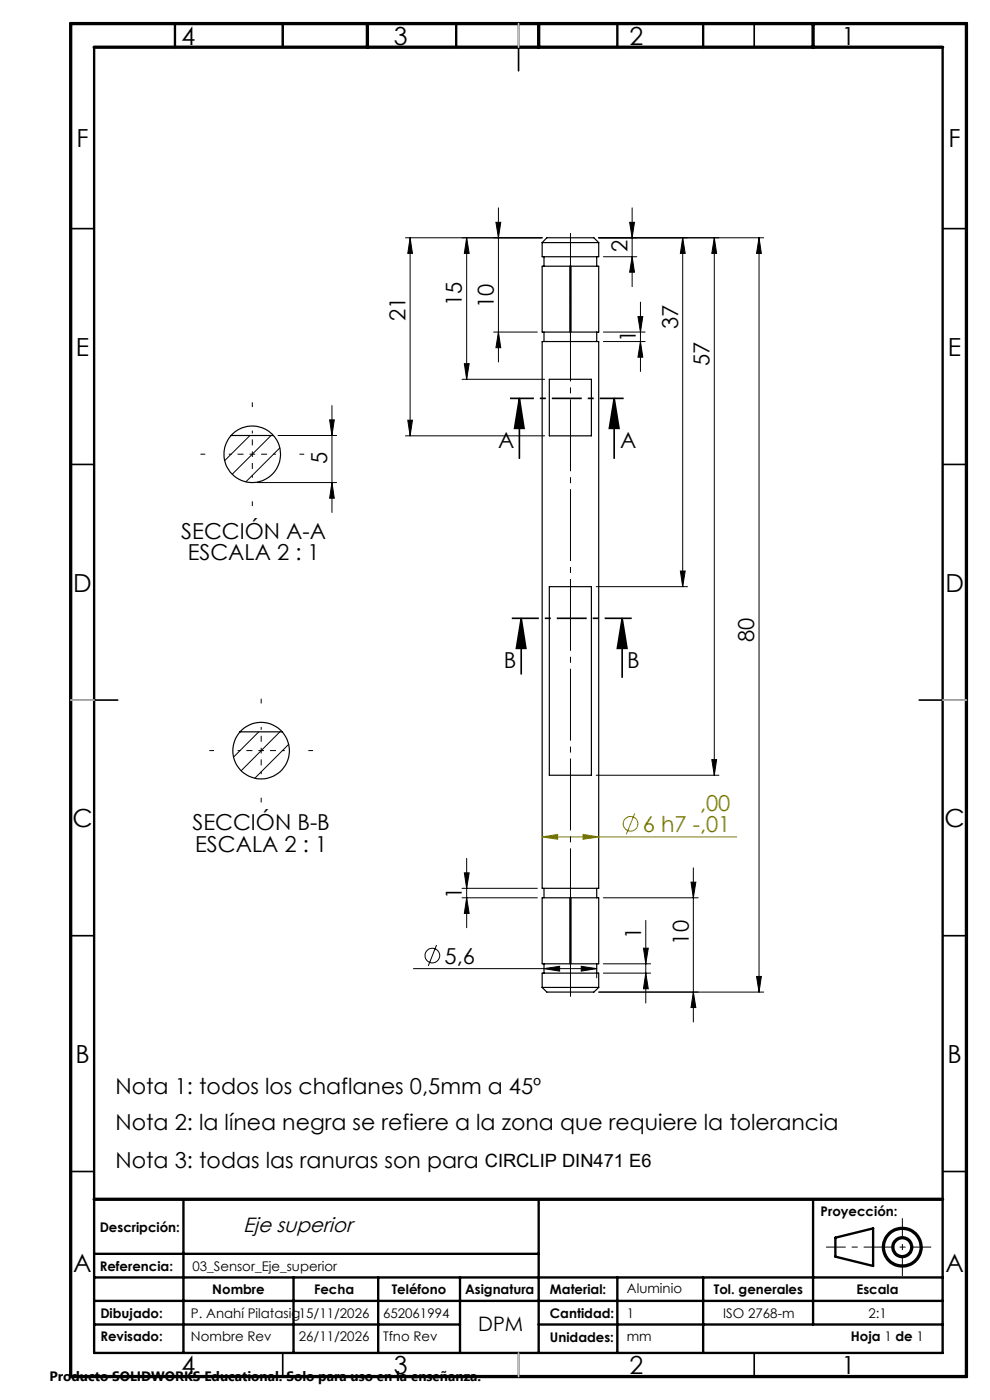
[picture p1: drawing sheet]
<svg xmlns="http://www.w3.org/2000/svg" width="210mm" height="297mm" viewBox="0 0 210 297" stroke-linecap="round" stroke-linejoin="round" font-family="sans-serif">
<g fill="none" stroke="#000" stroke-width=".25">
<path d="M115 51.5v3h12v-3M115 51.5h12M115 56.5h12v13.9h-12zM115 51.5l1-1.1h10l1 1.1M115.4 54.5v2M126.6 54.5v2M115 72.5h12v116h-12zM115.4 70.4v2.1M126.6 70.4v2.1M49 92.4a6 6 0 0 0 .3 8.3 6 6 0 0 0 8.4 0 6 6 0 0 0 .3-8.3M49 92.4a6 6 0 0 1 9 0M49 92.4h9"/>
<path d="M116.5 80.5h8.9v12h-8.9zM116.5 124.5h8.9v40h-8.9zM50.9 155.3a6 6 0 0 0 .3 8.3 6 6 0 0 0 8.3 0 6 6 0 0 0 .4-8.3M50.9 155.3a6 6 0 0 1 9 0M50.9 155.3h9M115 190.5h12v14h-12zM115.4 188.5v2M126.6 188.5v2M115 209.5h12M115 209.5l1 1h10l1-1M115 209.5v-3.1h12v3.1M115.4 204.5v1.9"/>
<path d="M126.6 204.5v1.9"/>
</g>
<g fill="none" stroke="#000" stroke-width=".21">
<path d="M98 50.4h17M99 50.4l.5 3.4h-1zM99 50.4v30.1M127 50.4h35M128 54.5h7.1M133.6 47.2h1l-.5 3.2zM134.1 54.5l.5 3.2h-1zM134.1 44.1v16.7M144.8 50.4l.5 3.4h-1zM144.8 50.4v74.1M151.5 50.4l.5 3.4h-1zM151.5 50.4v114.1"/>
<path d="M161 50.4l.5 3.4h-1zM161 50.4v160.1M98.5 77.1h1l-.5 3.4zM53 92.4l-5.3 5.3M57.5 92.4l-8.3 8.2M59.3 95l-7.2 7.2M98 80.5h17.5M126.5 124.5h19.3M144.3 121.1h1l-.5 3.4zM54.9 155.3l-5.4 5.3M59.4 155.3l-8.2 8.2M61.2 157.9l-7.2 7.2"/>
<path d="M126.5 164.5h26M151 161.1h1l-.5 3.4zM87.7 205.5h38.9M92.6 200.5l-1.8 4.4M115.4 205.5l3.3-.5v1zM123.3 205l3.3 .5-3.3 .5zM126.6 206.5v1M127 210.5h35M160.5 207.1h1l-.5 3.4z"/>
<circle cx="91.7" cy="202.7" r="1.56"/>
</g>
<g fill="none" stroke="#000" stroke-width=".7" stroke-linecap="butt">
<circle cx="191.4" cy="264.6" r="4"/>
<circle cx="191.4" cy="264.6" r="2"/>
</g>
<path d="M121 56.4v14" fill="none" stroke="#000" stroke-width=".21" stroke-dasharray="6.3 1.3 1.3 1.3" stroke-dashoffset="1.3" stroke-linecap="butt"/>
<path d="M197.5 264.6h-22.3" fill="none" stroke="#000" stroke-width=".21" stroke-dasharray="6.3 1.3 1.3 1.3" stroke-dashoffset="2.2" stroke-linecap="butt"/>
<path d="M191.4 258.4v12.3" fill="none" stroke="#000" stroke-width=".21" stroke-dasharray="6.3 1.3 1.3 1.3" stroke-dashoffset="2.1" stroke-linecap="butt"/>
<g fill="none" stroke="#000" stroke-width=".35">
<path d="M60 5v5M110 5v10M160 5v5M15 48.5h5M200 48.5h5M15 98.5h5M200 98.5h5M15 148.5h10M195 148.5h10M15 198.5h5M200 198.5h5M15 248.5h5"/>
<path d="M200 248.5h5M60 287v5M110 287v5M160 287v5"/>
</g>
<g fill="none" stroke="#000" stroke-width=".5">
<path d="M20 10v277h180v-277M37.1 5v5M60 5v5M96.8 5v5M131 5v5M149.2 5v5M121 56.5v13.9M38.9 254.4v32.6M114.3 254.4v32.6M172.5 254.4v26.6M20 266h94.3M20 271h180"/>
<path d="M20 276h180M62.3 271v16M80.2 271v16M97.6 271v16M131 271v16M149.2 271v16M177.2 262.6l8-2v8l-8-2zM20 281h77.6M114.3 281h85.7"/>
</g>
<path d="M15 5h190v287h-190zM20 10h180M77.9 5v5M114.3 5v5M172.5 5v5M20 254.4h180" fill="none" stroke="#000" stroke-width=".7"/>
<path d="M110 5v5M15 148.5h5M200 148.5h5M110 287v5" fill="none" stroke="#c0c0c0" stroke-width=".35"/>
<path d="M99 50.4l.5 3.4h-1zM133.6 47.2h1l-.5 3.2zM134.1 54.5l.5 3.2h-1zM144.8 50.4l.5 3.4h-1zM151.5 50.4l.5 3.4h-1zM161 50.4l.5 3.4h-1zM98.5 77.1h1l-.5 3.4zM144.3 121.1h1l-.5 3.4zM151 161.1h1l-.5 3.4zM115.4 205.5l3.3-.5v1zM123.3 205l3.3 .5-3.3 .5zM160.5 207.1h1l-.5 3.4z" fill="#000"/>
<g fill="none" stroke="#808000" stroke-width=".21">
<path d="M115 177.5l3.3-.5v1zM115 177.5h41.2M134.7 172.5l-1.8 4.5"/>
<circle cx="133.8" cy="174.8" r="1.56"/>
</g>
<path d="M115 177.5l3.3-.5v1z" fill="#808000"/>
<path d="M123.7 177l3.3 .5-3.3 .5z" fill="none" stroke="#808000" stroke-width=".21"/>
<path d="M123.7 177l3.3 .5-3.3 .5z" fill="#808000"/>
<g fill="none" stroke="#000" stroke-width=".21">
<path d="M86 50.4h29M87 50.4l.5 3.4h-1zM87 50.4v42.1M105.2 47.2h1l-.5 3.2zM105.7 44.1v32.7M104.7 70.4h9.3M105.7 70.4l.5 3.4h-1zM128 70.4h8.8M128 72.5h8.8M135.3 67.2h1l-.4 3.2zM135.9 72.5l.4 3.3h-1zM135.9 64.1v14.7"/>
<path d="M59 92.4h12.4M69.9 89.1h1l-.5 3.3zM70.4 86v22.7M86 92.5h29.5M86.5 89.1h1l-.5 3.4zM54.5 102.4h16.9M70.4 102.4l.5 3.3h-1zM98 190.5h16M98 188.5h16M98.5 185.2h1l-.5 3.3zM99 190.5l.5 3.3h-1zM99 182.1v14.7"/>
<path d="M128 190.5h20.1M137 195.3v17.5M146.6 187.1h1l-.5 3.4zM147.1 184.1v32.7M127 210.5h21.1M128 204.5h10M128 206.4h10M136.5 201.2h1l-.5 3.3zM137 206.4l.5 3.4h-1zM147.1 210.5l.5 3.2h-1z"/>
</g>
<g fill="#000">
<path d="M87 50.4l.5 3.4h-1zM105.2 47.2h1l-.5 3.2zM105.7 70.4l.5 3.4h-1zM135.3 67.2h1l-.4 3.2zM135.9 72.5l.4 3.3h-1zM69.9 89.1h1l-.5 3.3zM86.5 89.1h1l-.5 3.4zM110.2 84.5l1 6.4h-2.1zM130.3 84.5l1 6.4h-2zM70.4 102.4l.5 3.3h-1zM110.6 131.2l.9 6.3h-2zM132 131.2l1 6.3h-2z"/>
<path d="M98.5 185.2h1l-.5 3.3zM99 190.5l.5 3.3h-1zM146.6 187.1h1l-.5 3.4zM136.5 201.2h1l-.5 3.3zM137 206.4l.5 3.4h-1zM147.1 210.5l.5 3.2h-1z"/>
</g>
<path d="M110.2 84.5l1 6.4h-2.1zM110.2 84.5v12.7M130.3 84.5l1 6.4h-2zM130.3 84.5v12.7M110.6 131.2l.9 6.3h-2zM110.6 131.2v11.8M132 131.2l1 6.3h-2zM132 131.2v12.5" fill="none" stroke="#000" stroke-width=".35"/>
<path d="M121 56.5v14.3" fill="none" stroke="#000" stroke-width=".21" stroke-dasharray="6.3 1.3 1.3 1.3" stroke-dashoffset="1.1" stroke-linecap="butt"/>
<path d="M121 70.8v1.6" fill="none" stroke="#000" stroke-width=".21" stroke-dasharray="6.3 1.3 1.3 1.3" stroke-linecap="butt"/>
<path d="M121 72.4v-15.9" fill="none" stroke="#000" stroke-width=".21" stroke-dasharray="6.3 1.3 1.3 1.3" stroke-dashoffset=".3" stroke-linecap="butt"/>
<path d="M121 56.5v13.9M121 190.4v14" fill="none" stroke="#000" stroke-width=".21" stroke-dasharray="6.3 1.3 1.3 1.3" stroke-dashoffset="1.3" stroke-linecap="butt"/>
<path d="M121 190.5v13.9" fill="none" stroke="#000" stroke-width=".5"/>
<path d="M134 131.2h-25.4" fill="none" stroke="#000" stroke-width=".35" stroke-dasharray="6.3 1.3 1.3 1.3" stroke-dashoffset=".6" stroke-linecap="butt"/>
<path d="M121 49.4v162" fill="none" stroke="#000" stroke-width=".21" stroke-dasharray="15.2 1.3 1.3 1.3" stroke-dashoffset="2.8" stroke-linecap="butt"/>
<path d="M53.5 96.4v-5M53.5 96.4h-5M53.5 96.4v5M53.5 96.4h5M55.4 159.2v-5M55.4 159.2h-5M55.4 159.2v5M55.4 159.2h5" fill="none" stroke="#000" stroke-width=".21" stroke-dasharray="15.2 1.3 1.3 1.3" stroke-dashoffset="14.6" stroke-linecap="butt"/>
<path d="M43.5 96.4h-1M53.5 86.4v-1M63.5 96.4h1M53.5 106.4v1M45.4 159.2h-1M55.4 149.2v-1M65.4 159.2h1M55.4 169.2v1" fill="none" stroke="#000" stroke-width=".21" stroke-dasharray="15.2 1.3 1.3 1.3" stroke-linecap="butt"/>
<path d="M132.3 84.5h-24.1" fill="none" stroke="#000" stroke-width=".35" stroke-dasharray="6.3 1.3 1.3 1.3" stroke-dashoffset="1.3" stroke-linecap="butt"/>
<g font-size="5.3">
<text x="38.5" y="9.5">4</text>
<text x="83.5" y="9.5">3</text>
<text x="133.5" y="9.5">2</text>
<text x="178.5" y="9.5">1</text>
<text x="16.2" y="31.3">F</text>
<text x="201.2" y="31.3">F</text>
<text x="16.1" y="75.5">E</text>
<text x="201.1" y="75.5">E</text>
<text x="15.5" y="125.5">D</text>
<text x="200.5" y="125.5">D</text>
<text x="15.4" y="175.5">C</text>
<text x="200.4" y="175.5">C</text>
<text x="16" y="225.5">B</text>
<text x="201" y="225.5">B</text>
<text x="15.5" y="269.8">A</text>
<text x="200.5" y="269.8">A</text>
<text x="38.5" y="291.5">4</text>
<text x="83.5" y="291.5">3</text>
<text x="133.5" y="291.5">2</text>
<text x="178.5" y="291.5">1</text>
</g>
<g font-size="4.7">
<text x="133.1" y="53.5" transform="rotate(-90 133.1 53.5)">2</text>
<text x="98" y="64.9" transform="rotate(-90 98 64.9)">15</text>
<text x="104.7" y="65.3" transform="rotate(-90 104.7 65.3)">10</text>
<text x="86" y="68.1" transform="rotate(-90 86 68.1)">21</text>
<text x="143.8" y="69.8" transform="rotate(-90 143.8 69.8)">37</text>
<text x="134.8" y="72.6" transform="rotate(-90 134.8 72.6)">1</text>
<text x="150.5" y="77.7" transform="rotate(-90 150.5 77.7)">57</text>
<text x="105.7" y="95.1">A</text>
<text x="131.6" y="95.1">A</text>
<text x="69.4" y="98.4" transform="rotate(-90 69.4 98.4)">5</text>
<text x="38.5" y="114.3">SECCIÓN A-A</text>
<text x="39.8" y="118.8">ESCALA 2 : 1</text>
<text x="160" y="136.2" transform="rotate(-90 160 136.2)">80</text>
<text x="106.9" y="141.7">B</text>
<text x="133" y="141.7">B</text>
<text x="40.8" y="176.1">SECCIÓN B-B</text>
<text x="41.4" y="180.7">ESCALA 2 : 1</text>
<text x="98" y="190.7" transform="rotate(-90 98 190.7)">1</text>
<text x="136" y="199.1" transform="rotate(-90 136 199.1)">1</text>
<text x="146.1" y="200.4" transform="rotate(-90 146.1 200.4)">10</text>
<text x="94.3" y="204.4">5,6</text>
<text x="24.5" y="232">Nota 1: todos los chaflanes 0,5mm a 45º</text>
<text x="24.5" y="239.7">Nota 2: la línea negra se refiere a la zona que requiere la tolerancia</text>
<text x="24.5" y="247.7">Nota 3: todas las ranuras son para</text>
</g>
<g font-size="4.7" fill="#808000">
<text x="148.5" y="172">,00</text>
<text x="136.3" y="176.5">6 h7 -,01</text>
</g>
<text font-size="4.4" x="51.6" y="261.3">Eje superior</text>
<text font-size="4.2" x="101.4" y="282.3">DPM</text>
<text font-size="3.9" x="102.8" y="247.7">CIRCLIP DIN471 E6</text>
<text font-size="2.9" x="10.5" y="292.9">Producto SOLIDWORKS Educational. Solo para uso en la enseñanza.</text>
<g font-size="2.8">
<text x="21.1" y="261.3">Descripción:</text>
<text x="174.1" y="258">Proyección:</text>
<text x="21.1" y="269.7">Referencia:</text>
<text x="40.8" y="269.7">03_Sensor_Eje_superior</text>
<text x="45" y="274.5">Nombre</text>
<text x="66.6" y="274.5">Fecha</text>
<text x="83.1" y="274.5">Teléfono</text>
<text x="98.6" y="274.5">Asignatura</text>
<text x="116.7" y="274.5">Material:</text>
<text x="133" y="274.4">Aluminio</text>
<text x="151.4" y="274.5">Tol. generales</text>
<text x="181.7" y="274.5">Escala</text>
<text x="21.3" y="279.7">Dibujado:</text>
<text x="40.5" y="279.7">P. Anahí Pilatasig15/11/2026</text>
<text x="81.3" y="279.7">652061994</text>
<text x="116.7" y="279.7">Cantidad:</text>
<text x="133" y="279.6">1</text>
<text x="153.4" y="279.7">ISO 2768-m</text>
<text x="184.2" y="279.7">2:1</text>
<text x="21.3" y="284.6">Revisado:</text>
<text x="40.5" y="284.6">Nombre Rev</text>
<text x="63.4" y="284.6">26/11/2026</text>
<text x="81.3" y="284.6">Tfno Rev</text>
<text x="116.7" y="284.6">Unidades:</text>
<text x="133" y="284.5">mm</text>
<text x="180.5" y="284.5">Hoja 1 de 1</text>
</g>
</svg>
